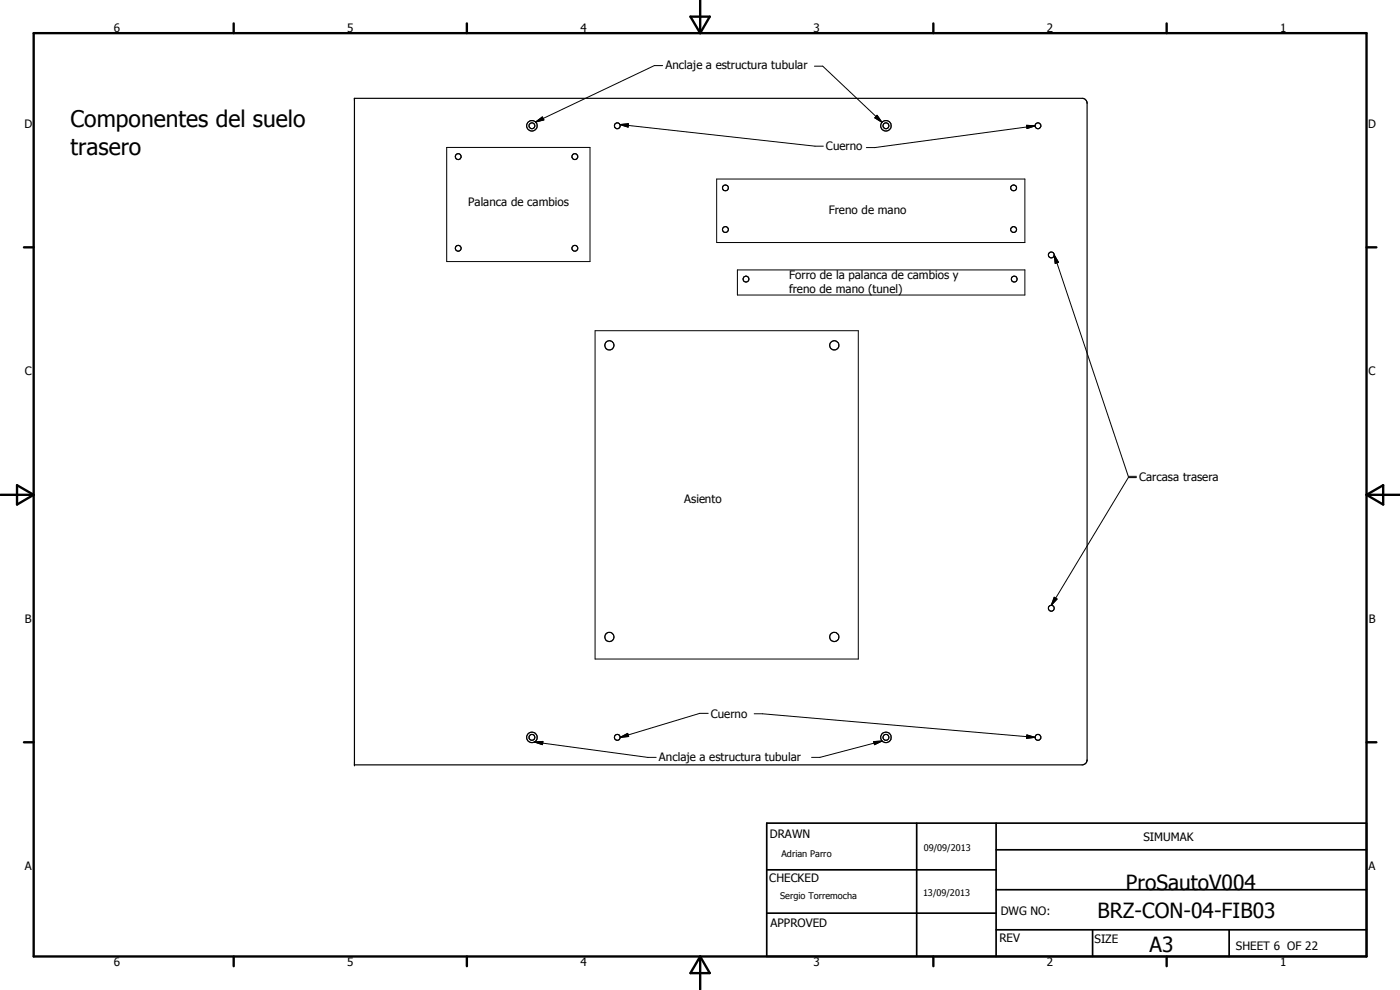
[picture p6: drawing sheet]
<svg xmlns="http://www.w3.org/2000/svg" width="420mm" height="297mm" viewBox="0 0 420 297" stroke-linecap="round" stroke-linejoin="round" font-family="sans-serif">
<g fill="none" stroke="#000" stroke-width=".35">
<path d="M106.4 29.5h218.6l.6 .2 .7 1.2v197.2l-.3 .8-1 .6h-218.6z"/>
<circle cx="159.6" cy="37.8" r=".88"/>
<circle cx="159.6" cy="37.7" r="1.58"/>
<circle cx="185.2" cy="37.7" r=".88"/>
<circle cx="265.9" cy="37.7" r="1.58"/>
<circle cx="265.9" cy="37.7" r=".89"/>
<circle cx="311.5" cy="37.7" r=".87"/>
<circle cx="137.5" cy="47" r=".87"/>
<circle cx="172.5" cy="47" r=".89"/>
<circle cx="217.7" cy="56.4" r=".88"/>
<circle cx="304.2" cy="56.4" r=".88"/>
<circle cx="137.5" cy="74.5" r=".87"/>
<circle cx="172.5" cy="74.5" r=".88"/>
<circle cx="217.7" cy="68.9" r=".88"/>
<circle cx="304.2" cy="68.9" r=".88"/>
<circle cx="315.5" cy="76.5" r=".89"/>
<circle cx="223.9" cy="83.7" r=".88"/>
<circle cx="304.4" cy="83.7" r=".88"/>
<circle cx="182.9" cy="103.6" r="1.38"/>
<circle cx="250.4" cy="103.6" r="1.4"/>
<circle cx="182.9" cy="191.1" r="1.38"/>
<circle cx="250.4" cy="191.1" r="1.36"/>
<circle cx="315.5" cy="182.5" r=".89"/>
<circle cx="159.6" cy="221.2" r=".88"/>
<circle cx="159.6" cy="221.2" r="1.58"/>
<circle cx="185.2" cy="221.2" r=".88"/>
<circle cx="265.9" cy="221.2" r=".88"/>
<circle cx="265.9" cy="221.2" r="1.59"/>
<circle cx="311.5" cy="221.2" r=".88"/>
</g>
<g fill="#000">
<circle cx="106.4" cy="29.5" r=".18"/>
<circle cx="106.4" cy="229.5" r=".18"/>
</g>
<g fill="none" stroke="#000" stroke-width=".71">
<path d="M10.1 9.9h400v277.1h-400zM70.1 7v2.9M140.1 7v2.9M207.2 5h5.8l-2.9 4.9zM210.1 0v9.9M280.1 7v2.9M350.1 7v2.9M7.2 74.2h2.9M410.1 74.2h3M.1 148.5h10M5.1 145.6l5 2.9-5 2.9zM410.1 148.5h10"/>
<path d="M410.1 148.5l5-2.9v5.8zM7.2 222.7h2.9M410.1 222.7h3M70.1 287v2.9M140.1 287v2.9M210.1 287v10M210.1 287l2.9 5h-5.8zM280.1 287v2.9M350.1 287v2.9"/>
</g>
<path d="M230.1 247h180v40h-180zM275.1 247v40M298.9 255h111.2M298.9 247v40M230.1 274h68.8M230.1 261h68.8M298.9 279h111.2M298.9 267h111.2M327.9 279v8M368.9 279v8" fill="none" stroke="#000" stroke-width=".51"/>
<g fill="none" stroke="#000" stroke-width=".3">
<path d="M198.9 19.7h-2.5l-35.7 16.9M244.4 19.9h2.5l17.8 16.8M160.7 36.6l2.1-1.5 .4 .9zM186 37.4l2.6-.3-.1 1zM186 37.4l58.6 6.5h2.5M263.2 34.6l1.5 2.1-2.2-1.4zM308.1 37.6l2.5 .2-2.4 .8zM310.6 37.8l-48.1 6.5h-2.5M134.1 44.2h43v34.3h-43zM215.1 53.7h92.5v19.1h-92.5zM316.4 76.5l1.3 2.2-1 .3zM316.4 76.5l22.2 66.4h2.5"/>
<path d="M178.6 99.2h79v98.5h-79zM221.3 81h86.3v7.5h-86.3zM341.1 143.3h-2.5l-23.1 38.3M316.4 179.2l.8 .5-1.7 1.9zM212.5 214h-2.5l-23.9 7.2M226.3 214.2h2.5l81.8 7M160.4 222.6l2.5-.1-.1 .9zM160.4 222.6l34 4.6h2.5M186.1 221.2l2.3-1.2 .3 1zM262.2 222.5l2.5-.2-2.2 1.1zM264.7 222.3l-18.6 4.9h-2.5M308.2 220.5l2.4 .7-2.5 .3z"/>
</g>
<path d="M160.7 36.6l2.1-1.5 .4 .9zM186 37.4l2.6-.3-.1 1zM263.2 34.6l1.5 2.1-2.2-1.4zM308.1 37.6l2.5 .2-2.4 .8zM316.4 76.5l1.3 2.2-1 .3zM316.4 179.2l.8 .5-1.7 1.9zM160.4 222.6l2.5-.1-.1 .9zM186.1 221.2l2.3-1.2 .3 1zM262.2 222.5l2.5-.2-2.2 1.1zM308.2 220.5l2.4 .7-2.5 .3z" fill="#000"/>
<g font-size="6.9">
<text x="21.2" y="38.2">Componentes del suelo</text>
<text x="21.2" y="46.4">trasero</text>
</g>
<g font-size="6.3">
<text x="337.9" y="267.1">ProSautoV004</text>
<text x="329.4" y="275.4">BRZ-CON-04-FIB03</text>
<text x="345" y="285.6">A3</text>
</g>
<g font-size="3.5">
<text x="34.2" y="9.6">6</text>
<text x="104.2" y="9.6">5</text>
<text x="174.2" y="9.6">4</text>
<text x="244.2" y="9.6">3</text>
<text x="314.2" y="9.6">2</text>
<text x="384.2" y="9.6">1</text>
<text x="199.7" y="20.7">Anclaje a estructura tubular</text>
<text x="7.3" y="38.4">D</text>
<text x="410.6" y="38.4">D</text>
<text x="247.9" y="45.1">Cuerno</text>
<text x="140.5" y="61.8">Palanca de cambios</text>
<text x="248.7" y="64.2">Freno de mano</text>
<text x="236.8" y="83.7">Forro de la palanca de cambios y</text>
<text x="236.8" y="87.8">freno de mano (tunel)</text>
<text x="7.4" y="112.6">C</text>
<text x="410.7" y="112.6">C</text>
<text x="341.9" y="144.2">Carcasa trasera</text>
<text x="205.3" y="150.9">Asiento</text>
<text x="7.4" y="186.9">B</text>
<text x="410.8" y="186.9">B</text>
<text x="213.3" y="215.3">Cuerno</text>
<text x="197.7" y="228.3">Anclaje a estructura tubular</text>
<text x="231" y="251.5">DRAWN</text>
<text x="343.1" y="252.3">SIMUMAK</text>
<text x="7.4" y="261.1">A</text>
<text x="410.7" y="261.1">A</text>
<text x="230.9" y="264.6">CHECKED</text>
<text x="300.3" y="274.5">DWG NO:</text>
<text x="231.3" y="278.3">APPROVED</text>
<text x="299.9" y="282.6">REV</text>
<text x="328.5" y="283.1">SIZE</text>
<text x="370.9" y="285.1">SHEET 6 OF 22</text>
<text x="34.2" y="289.9">6</text>
<text x="104.2" y="289.9">5</text>
<text x="174.2" y="289.9">4</text>
<text x="244.2" y="289.9">3</text>
<text x="314.2" y="289.9">2</text>
<text x="384.2" y="289.9">1</text>
</g>
<g font-size="2.7">
<text x="234.5" y="257.1">Adrian Parro</text>
<text x="277.2" y="255.3">09/09/2013</text>
<text x="234.1" y="269.7">Sergio Torremocha</text>
<text x="277" y="268.7">13/09/2013</text>
</g>
</svg>
